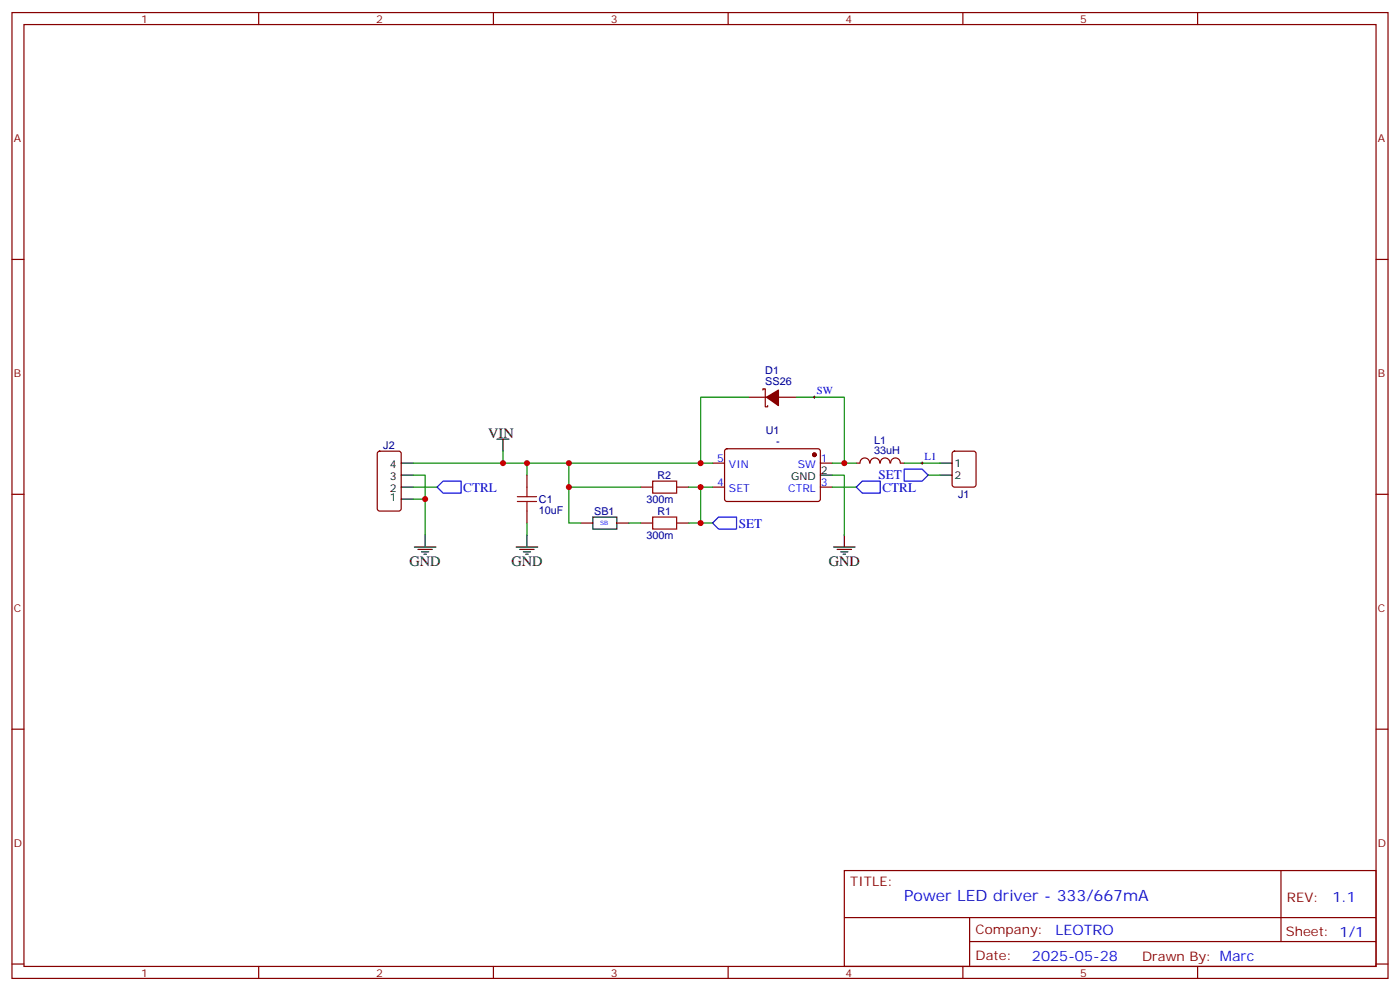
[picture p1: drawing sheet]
<svg xmlns="http://www.w3.org/2000/svg" width="412mm" height="292mm" viewBox="0 0 412 292" stroke-linecap="round" stroke-linejoin="round" font-family="sans-serif">
<g fill="none" stroke="#870000" stroke-width=".35">
<path d="M3.5 3.7h405.4v284.3h-405.4zM7.1 7.2h398.2v277.3h-398.2zM76.2 3.7v3.5M145.3 3.7v3.5M214.5 3.7v3.5M283.6 3.7v3.5M352.8 3.7v3.5M3.5 76.4h3.6M405.3 76.4h3.6M220.5 116.9h5.3M224.7 114.8v-.3h.7v5.3h.7v-.4M229.3 116.9h5.3"/>
<path d="M111.4 133l.4-.2h5.7l.6 .5 .1 16.5-.5 .6-5.9 .1-.6-.5-.1-16.5zM155.2 139.9v3.5M209.9 136.3h3.5M213.7 132.3l.4-.2 27.1 .1 .5 .6-.1 14.4-.7 .4h-27l-.5-.7v-14.1zM241.7 136.3h3.5M256.1 136.3a1.41 1.41 0 0 0-1.4-1.5 1.41 1.41 0 0 0-1.4 1.5h-1.1M256.3 136.3a1.41 1.41 0 0 1 1.4-1.5 1.41 1.41 0 0 1 1.4 1.5M259.3 136.3a1.41 1.41 0 0 1 1.4-1.5 1.41 1.41 0 0 1 1.4 1.5M262.4 136.3a1.41 1.41 0 0 1 1.4-1.5 1.41 1.41 0 0 1 1.4 1.5M265.3 136.3h1M280.7 133l.5-.2h5.6l.7 .5v9.4l-.4 .6-5.9 .1-.7-.5v-9.4zM3.5 145.5h3.6"/>
<path d="M155.2 150.5v3.5M171.1 154h3.5M181.7 154h3.5M188.7 143.4h3.6M188.7 154h3.6M199.3 143.4h3.5M199.3 154h3.5M209.9 143.4h3.5M241.7 143.4h3.5M405.3 145.5h3.6M3.5 214.7h3.6M405.3 214.7h3.6"/>
<path d="M248.7 256.3h156.6v28.2h-156.6zM377.3 256.3v20.9M248.7 270.1h156.5M285.6 277.2h119.6M285.6 270.1v14.2M3.5 283.8h3.6M76.2 284.5v3.5M145.3 284.5v3.5M214.5 284.5v3.5M283.6 284.5v3.5M352.8 284.5v3.5M405.3 283.8h3.6"/>
</g>
<g fill="#870000" stroke="#870000" stroke-width=".35">
<path d="M225.8 116.9l3.5-2.1v4.6z"/>
<circle cx="239.9" cy="133.9" r=".53"/>
</g>
<g fill="none" stroke="#000" stroke-width=".35">
<path d="M118.2 139.9h3.5M118.2 136.3h3.5M146.4 129.3h3.5M148.2 129.3v3.5M241.7 139.9h3.5M276.9 139.9h3.6M276.9 136.3h3.6M118.2 146.9h3.5M118.2 143.4h3.5M125.2 157.5v3.5M155.2 157.5v3.5M174.6 152.2h7.1v3.6h-7.1z"/>
<path d="M248.7 157.5v3.5M122.1 161h6.3M123.1 161.7h4.3M124.2 162.5h2.1M124.9 163.2h.7M152 161h6.4M153.1 161.7h4.2M154.2 162.5h2.1M154.9 163.2h.7M245.5 161h6.4M246.6 161.7h4.2M247.6 162.5h2.2"/>
<path d="M248.4 163.2h.7"/>
</g>
<path d="M152.4 147.6h5.6M152.4 146.2h5.6M155.2 143.4v2.8M155.2 147.6v2.9M192.3 141.6h7v3.6h-7zM192.3 152.2h7v3.6h-7z" fill="none" stroke="#a10000" stroke-width=".35"/>
<g fill="none" stroke="#008700" stroke-width=".35">
<path d="M220.5 116.9h-14.1v19.4M234.6 116.9h14.1v19.4M121.7 139.9h3.5v17.6M121.7 136.3h88.2M148.2 132.8v3.5M155.2 136.3v3.6M167.6 136.3v17.7h3.5M245.2 139.9h3.5v17.6M245.2 136.3h7M266.3 136.3h10.6M273.4 139.9h3.5M121.7 143.4h7.1"/>
<path d="M121.7 146.9h3.5M155.2 154v3.5M167.6 143.4h21.1M185.2 154h3.5M202.8 143.4h7.1M202.8 154h7.1M206.4 143.4v10.6M245.2 143.4h7"/>
</g>
<path d="M266.3 138.1h5.3l1.8 1.8-1.8 1.7h-5.3zM128.8 143.4l1.7-1.8h5.3v3.6h-5.3zM209.9 154l1.8-1.8h5.3v3.6h-5.3zM252.2 143.4l1.8-1.8h5.3v3.6h-5.3z" fill="none" stroke="#00f" stroke-width=".35"/>
<path d="M239.5 116.9h.7M239.9 116.6v.7M271.3 136.3h.7M271.6 136v.7" fill="none" stroke="#000" stroke-width=".29"/>
<g fill="#c00">
<circle cx="206.4" cy="143.4" r=".88"/>
<circle cx="206.4" cy="136.3" r=".88"/>
<circle cx="248.7" cy="136.3" r=".88"/>
<circle cx="125.2" cy="146.9" r=".88"/>
<circle cx="155.2" cy="136.3" r=".88"/>
<circle cx="148.2" cy="136.3" r=".88"/>
<circle cx="206.4" cy="154" r=".88"/>
<circle cx="167.6" cy="143.4" r=".88"/>
<circle cx="167.6" cy="136.3" r=".88"/>
</g>
<text font-size="4.6" fill="#00f" x="266.3" y="265.1">Power LED driver - 333/667mA</text>
<g font-size="4.2">
<text x="143.8" y="129">VIN</text>
<text x="120.6" y="166.7">GND</text>
<text x="150.6" y="166.7">GND</text>
<text x="244.1" y="166.7">GND</text>
</g>
<g font-size="4.2" fill="#00f">
<text x="392.5" y="265.6">1.1</text>
<text x="310.9" y="275.1">LEOTRO</text>
<text x="304" y="282.9">2025-05-28</text>
</g>
<g font-size="3.9" fill="#00f">
<text x="258.8" y="141.1">SET</text>
<text x="136.5" y="144.8">CTRL</text>
<text x="259.9" y="144.8">CTRL</text>
<text x="217.6" y="155.4">SET</text>
</g>
<g font-size="3.9" fill="#800">
<text x="250.5" y="260.9">TITLE:</text>
<text x="379.1" y="265.6">REV:</text>
<text x="287.4" y="275.1">Company:</text>
<text x="378.7" y="275.7">Sheet: 1/1</text>
<text x="287.4" y="282.8">Date:</text>
<text x="336.4" y="282.8">Drawn By: Marc</text>
</g>
<g font-size="3.2" fill="#800">
<text x="41.6" y="6.7">1</text>
<text x="110.8" y="6.7">2</text>
<text x="179.9" y="6.7">3</text>
<text x="249.1" y="6.7">4</text>
<text x="318.2" y="6.7">5</text>
<text x="4.1" y="41.8">A</text>
<text x="405.9" y="41.8">A</text>
<text x="4.1" y="110.9">B</text>
<text x="405.9" y="110.9">B</text>
<text x="4.1" y="180.1">C</text>
<text x="405.9" y="180.1">C</text>
<text x="4.1" y="249.2">D</text>
<text x="405.9" y="249.2">D</text>
<text x="41.6" y="287.5">1</text>
<text x="110.8" y="287.5">2</text>
<text x="179.9" y="287.5">3</text>
<text x="249.1" y="287.5">4</text>
<text x="318.2" y="287.5">5</text>
</g>
<g font-size="3.2" fill="#000080">
<text x="225.4" y="113.4">SS26</text>
<text x="225.4" y="110.2">D1</text>
<text x="225.6" y="127.9">U1</text>
<text x="228.6" y="131.1">-</text>
<text x="257.5" y="130.6">L1</text>
<text x="112.9" y="132.2">J2</text>
<text x="257.5" y="133.8">33uH</text>
<text x="193.7" y="141">R2</text>
<text x="158.7" y="148.1">C1</text>
<text x="190.4" y="148">300m</text>
<text x="282.2" y="146.5">J1</text>
<text x="158.7" y="151.2">10uF</text>
<text x="175" y="151.6">SB1</text>
<text x="193.7" y="151.6">R1</text>
<text x="190.4" y="158.6">300m</text>
</g>
<g font-size="3.2" fill="#00f">
<text x="240.6" y="116.1">SW</text>
<text x="211.2" y="136">5</text>
<text x="214.7" y="137.8">VIN</text>
<text x="235" y="137.8">SW</text>
<text x="241.8" y="136">1</text>
<text x="272.3" y="135.5">L1</text>
<text x="211.2" y="143.1">4</text>
<text x="241.8" y="143.1">3</text>
<text x="214.7" y="144.8">SET</text>
<text x="232.2" y="144.8">CTRL</text>
</g>
<g font-size="3.2">
<text x="114.9" y="137.8">4</text>
<text x="281.2" y="137.4">1</text>
<text x="114.9" y="141.3">3</text>
<text x="233.1" y="141.3">GND</text>
<text x="241.8" y="139.5">2</text>
<text x="281.2" y="140.9">2</text>
<text x="114.9" y="147.6">1</text>
<text x="114.9" y="144.8">2</text>
</g>
<text font-size="1.8" fill="#00f" x="176.7" y="154.7">SB</text>
</svg>
